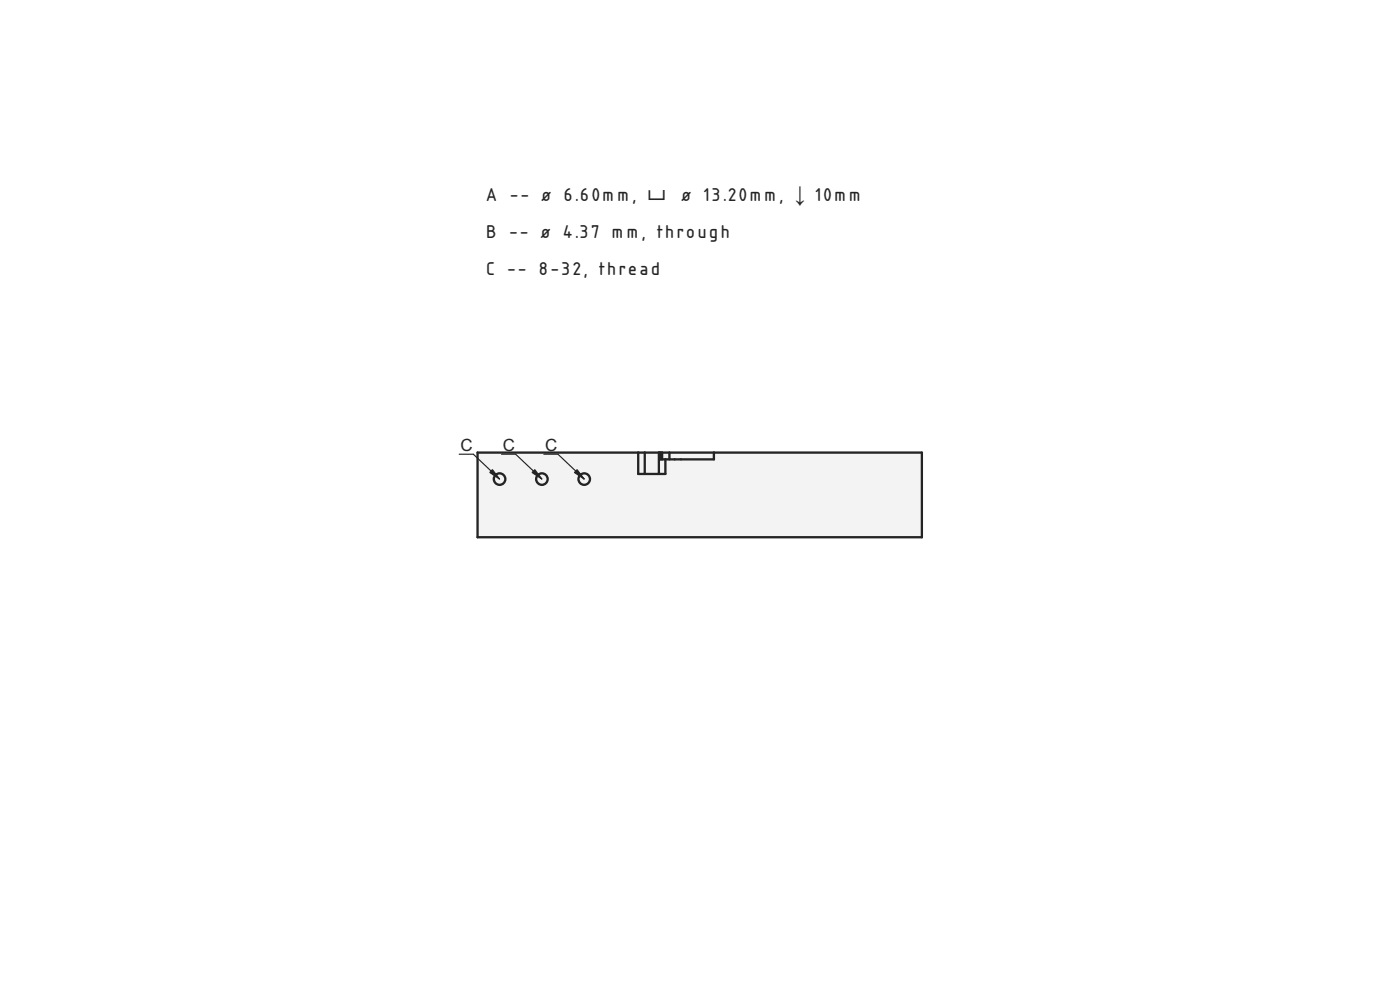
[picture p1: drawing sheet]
<svg xmlns="http://www.w3.org/2000/svg" width="420mm" height="297mm" viewBox="0 0 420 297" stroke-linecap="round" stroke-linejoin="round" font-family="sans-serif">
<g fill="#f1f3f5">
<path d="M143.3 135.8h133.4v25.4h-133.4z" fill-rule="evenodd"/>
<path d="M143.3 135.8h48.2v6.4h8.2v-4.4h14.6v-2h62.4v25.4h-133.4z" fill-rule="evenodd"/>
<path d="M193.5 135.8h4.2v6.4h-4.2z" fill-rule="evenodd"/>
<path d="M200.9 135.8h13.4v2h-13.4z" fill-rule="evenodd"/>
<path d="M191.5 135.8h2v6.4h-2z" fill-rule="evenodd"/>
<path d="M197.7 135.8h.3v2h1.7v4.4h-2z" fill-rule="evenodd"/>
<path d="M198.7 135.8h2.2v2h-2.2z" fill-rule="evenodd"/>
<path d="M198.3 135.8h.4v2h-.4z" fill-rule="evenodd"/>
<circle cx="162.6" cy="143.7" r="1.73"/>
<circle cx="175.3" cy="143.7" r="1.73"/>
<circle cx="149.9" cy="143.7" r="1.73"/>
</g>
<path d="M198.1 135.8v2" fill="none" stroke="#f1f3f5" stroke-width=".37"/>
<g fill="none" stroke="#212529" stroke-width=".7">
<path d="M191.5 135.8v6.4h8.2v-4.4M193.5 135.8v6.4M197.7 135.8v6.4M198 135.8v2h16.3v-2M198.3 135.8h.4M198.3 135.8h-55v25.4h133.4v-25.4h-78M198.3 135.8v2M198.7 135.8v2M200.9 135.8v2"/>
<circle cx="149.9" cy="143.7" r="1.73"/>
<circle cx="162.6" cy="143.7" r="1.73"/>
<circle cx="175.3" cy="143.7" r="1.73"/>
</g>
<path d="M210 148.5h.1" fill="none" stroke="#000" stroke-width=".3"/>
<path d="M142.1 136.3l7.8 7.4" fill="none" stroke="#212529" stroke-width=".35"/>
<path d="M147.8 140.9l2.1 2.8-2.9-1.9z" fill="#212529" stroke="#212529" stroke-width=".35"/>
<path d="M137.8 136.3h4.3z" fill="#f1f3f5" stroke="#212529" stroke-width=".35"/>
<path d="M210 148.5h.1" fill="none" stroke="#000" stroke-width=".3"/>
<path d="M154.8 136.3l7.8 7.4" fill="none" stroke="#212529" stroke-width=".35"/>
<path d="M160.5 140.9l2.1 2.8-2.9-1.9z" fill="#212529" stroke="#212529" stroke-width=".35"/>
<path d="M150.5 136.3h4.3z" fill="#f1f3f5" stroke="#212529" stroke-width=".35"/>
<path d="M210 148.5h.1" fill="none" stroke="#000" stroke-width=".3"/>
<path d="M167.5 136.3l7.8 7.4" fill="none" stroke="#212529" stroke-width=".35"/>
<path d="M173.2 140.9l2.1 2.8-2.9-1.9z" fill="#212529" stroke="#212529" stroke-width=".35"/>
<path d="M163.2 136.3h4.3z" fill="#f1f3f5" stroke="#212529" stroke-width=".35"/>
<g font-size="6.7" fill="#212529">
<text x="145.9" y="60.2">A -- ø 6.60mm, ⌴ ø 13.20mm, ↓ 10mm</text>
<text x="145.9" y="71.4">B -- ø 4.37 mm, through</text>
<text x="145.9" y="82.6">C -- 8-32, thread</text>
</g>
<g font-size="4.6" fill="#212529">
<text x="138.3" y="135.3">C</text>
<text x="151" y="135.3">C</text>
<text x="163.6" y="135.3">C</text>
</g>
</svg>
